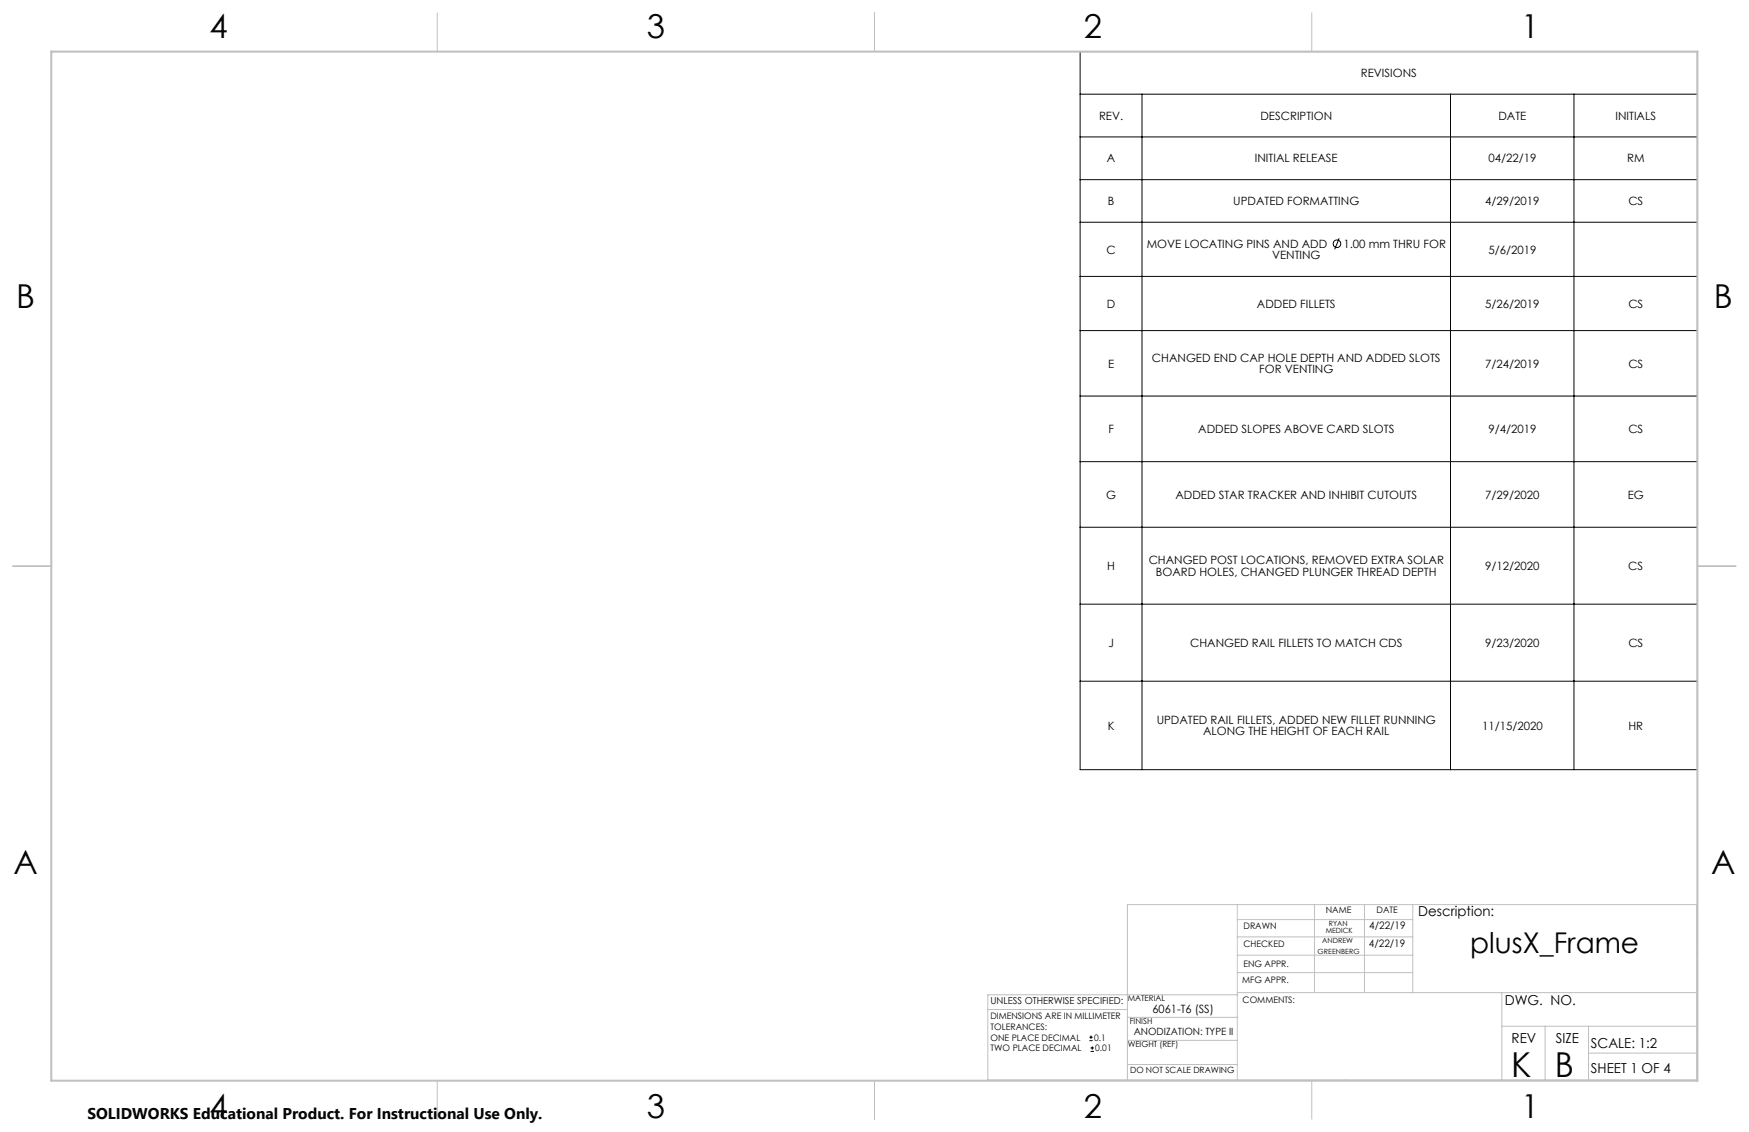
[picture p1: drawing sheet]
<svg xmlns="http://www.w3.org/2000/svg" width="432mm" height="279mm" viewBox="0 0 432 279" stroke-linecap="round" stroke-linejoin="round" font-family="sans-serif">
<g fill="none" stroke="#000" stroke-width=".25">
<path d="M266.7 12.7h152.4v177.3h-152.4zM266.7 23.2h152.4M266.7 33.8h152.4M281.9 23.2v166.8M358.1 23.2v166.8M388.6 23.2v166.8M266.7 44.3h152.4M266.7 54.9h152.4M330.6 58.8l-1.1 2.7M266.7 68.2h152.4M266.7 81.6h152.4M266.7 97.8h152.4"/>
<path d="M266.7 113.9h152.4M266.7 130.1h152.4M266.7 149.1h152.4M266.7 168.1h152.4M269 256.9h.8M269 256h.8M269.2 259.5h.9M269.2 258.7h.9M269.3 255.6v.8M269.7 258.3v.8"/>
<circle cx="330.1" cy="60.2" r=".94"/>
</g>
<path d="M418.9 223.3v43.3" fill="none" stroke="#c0c0c0" stroke-width=".25" stroke-dasharray="15.2 1.3 1.3 1.3" stroke-dashoffset="5"/>
<g fill="none" stroke="#c0c0c0" stroke-width=".25">
<path d="M108 3.2v9.5M215.9 3.2v9.5M323.8 3.2v9.5M3.1 139.7h9.6M419.1 139.7h9.5M305.5 223.3v43.3M305.5 235.8h43.3M305.5 231.2h43.3M305.5 227h43.3M324.5 223.3v21.7M336.9 223.3v21.7M348.8 223.3v21.7"/>
<path d="M243.9 249.2h34.4M278.3 256.8h27.2M278.3 251.1h27.3M305.5 245h113.4M305.5 240.1h43.3M305.5 245.5h-61.6v21.1h175M370.8 245v21.6M370.8 253.3h48.1M381.5 253.3v13.3M392.2 259.9h26.7M392.2 253.3v13.3M108 266.7v9.6"/>
<path d="M215.9 266.7v9.6M278.3 262.7h27.2M323.8 266.7v9.6M418.9 265.1v-41.8h-140.6v43.3"/>
</g>
<path d="M12.7 12.7h406.4v254h-406.4z" fill="none" stroke="#c0c0c0" stroke-width=".5"/>
<g font-size="8.5">
<text x="373.1" y="265.8">K</text>
<text x="383.8" y="265.7">B</text>
</g>
<g font-size="8.1">
<text x="51.7" y="9.3">4</text>
<text x="159.7" y="9.3">3</text>
<text x="267.6" y="9.3">2</text>
<text x="375.6" y="9.3">1</text>
<text x="4" y="76">B</text>
<text x="423.1" y="76">B</text>
<text x="3.3" y="215.7">A</text>
<text x="422.4" y="215.7">A</text>
<text x="51.7" y="276">4</text>
<text x="159.7" y="276">3</text>
<text x="267.6" y="276">2</text>
<text x="375.6" y="276">1</text>
</g>
<text font-size="7.1" x="363" y="235.2">plusX_Frame</text>
<text font-size="3.8" x="21.6" y="276.3">SOLIDWORKS Educational Product. For Instructional Use Only.</text>
<g font-size="3.4">
<text x="350.2" y="226.2">Description:</text>
<text x="371.5" y="247.9">DWG. NO.</text>
<text x="373.2" y="257.5">REV</text>
<text x="384.1" y="257.5">SIZE</text>
<text x="392.8" y="258.7">SCALE: 1:2</text>
<text x="392.8" y="264.9">SHEET 1 OF 4</text>
</g>
<g font-size="2.8">
<text x="336" y="19">REVISIONS</text>
<text x="271.3" y="29.6">REV.</text>
<text x="311.2" y="29.6">DESCRIPTION</text>
<text x="369.9" y="29.6">DATE</text>
<text x="398.9" y="29.6">INITIALS</text>
<text x="273.3" y="40.1">A</text>
<text x="309.8" y="40.1">INITIAL RELEASE</text>
<text x="367.5" y="40.1">04/22/19</text>
<text x="401.7" y="40.1">RM</text>
<text x="273.5" y="50.6">B</text>
<text x="304.5" y="50.6">UPDATED FORMATTING</text>
<text x="366.7" y="50.6">4/29/2019</text>
<text x="402" y="50.6">CS</text>
<text x="273.2" y="62.6">C</text>
<text x="283.1" y="61.2">MOVE LOCATING PINS AND ADD</text>
<text x="314.1" y="64">VENTING</text>
<text x="331.7" y="61.2">1.00 mm THRU FOR</text>
<text x="367.5" y="62.6">5/6/2019</text>
<text x="273.3" y="75.9">D</text>
<text x="310.3" y="75.9">ADDED FILLETS</text>
<text x="366.7" y="75.9">5/26/2019</text>
<text x="402" y="75.9">CS</text>
<text x="284.4" y="89.3">CHANGED END CAP HOLE DEPTH AND ADDED SLOTS</text>
<text x="273.6" y="90.7">E</text>
<text x="310.9" y="92.1">FOR VENTING</text>
<text x="366.7" y="90.7">7/24/2019</text>
<text x="402" y="90.7">CS</text>
<text x="273.6" y="106.9">F</text>
<text x="295.8" y="106.9">ADDED SLOPES ABOVE CARD SLOTS</text>
<text x="367.5" y="106.9">9/4/2019</text>
<text x="402" y="106.9">CS</text>
<text x="273.1" y="123.1">G</text>
<text x="290.2" y="123.1">ADDED STAR TRACKER AND INHIBIT CUTOUTS</text>
<text x="366.7" y="123.1">7/29/2020</text>
<text x="401.9" y="123.1">EG</text>
<text x="273.4" y="140.7">H</text>
<text x="283.6" y="139.3">CHANGED POST LOCATIONS, REMOVED EXTRA SOLAR</text>
<text x="285.4" y="142.1">BOARD HOLES, CHANGED PLUNGER THREAD DEPTH</text>
<text x="366.7" y="140.7">9/12/2020</text>
<text x="402" y="140.7">CS</text>
<text x="273.6" y="159.7">J</text>
<text x="293.8" y="159.7">CHANGED RAIL FILLETS TO MATCH CDS</text>
<text x="366.7" y="159.7">9/23/2020</text>
<text x="402" y="159.7">CS</text>
<text x="285.6" y="178.7">UPDATED RAIL FILLETS, ADDED NEW FILLET RUNNING</text>
<text x="273.5" y="180.1">K</text>
<text x="297" y="181.5">ALONG THE HEIGHT OF EACH RAIL</text>
<text x="365.9" y="180.1">11/15/2020</text>
<text x="402" y="180.1">HR</text>
<text x="284.5" y="250">6061-T6 (SS)</text>
</g>
<g font-size="2.5">
<text x="338" y="233.8">4/22/19</text>
<text x="338" y="229.2">4/22/19</text>
<text x="279.9" y="255.4">ANODIZATION: TYPE II</text>
</g>
<text font-size="2.4" x="244.5" y="247.8">UNLESS OTHERWISE SPECIFIED:</text>
<g font-size="2.2">
<text x="327.3" y="225.4">NAME</text>
<text x="339.8" y="225.4">DATE</text>
<text x="307" y="233.8">CHECKED</text>
<text x="307" y="229.3">DRAWN</text>
<text x="307" y="238.6">ENG APPR.</text>
<text x="306.7" y="242.7">MFG APPR.</text>
<text x="244.5" y="251.5">DIMENSIONS ARE IN MILLIMETER</text>
<text x="306.8" y="247.7">COMMENTS:</text>
<text x="244.5" y="254.2">TOLERANCES:</text>
<text x="244.5" y="256.8">ONE PLACE DECIMAL</text>
<text x="270.1" y="256.8">0.1</text>
<text x="244.5" y="259.5">TWO PLACE DECIMAL</text>
<text x="270.4" y="259.5">0.01</text>
</g>
<text font-size="2.1" x="279" y="264.9">DO NOT SCALE DRAWING</text>
<g font-size="2">
<text x="278.4" y="247.1">MATERIAL</text>
<text x="278.9" y="252.7">FINISH</text>
<text x="278.4" y="258.5">WEIGHT (REF)</text>
</g>
<g font-size="1.8">
<text x="326.4" y="232.7">ANDREW</text>
<text x="327.3" y="230.3">MEDICK</text>
<text x="328.1" y="228.5">RYAN</text>
<text x="325.3" y="235.5">GREENBERG</text>
</g>
</svg>
